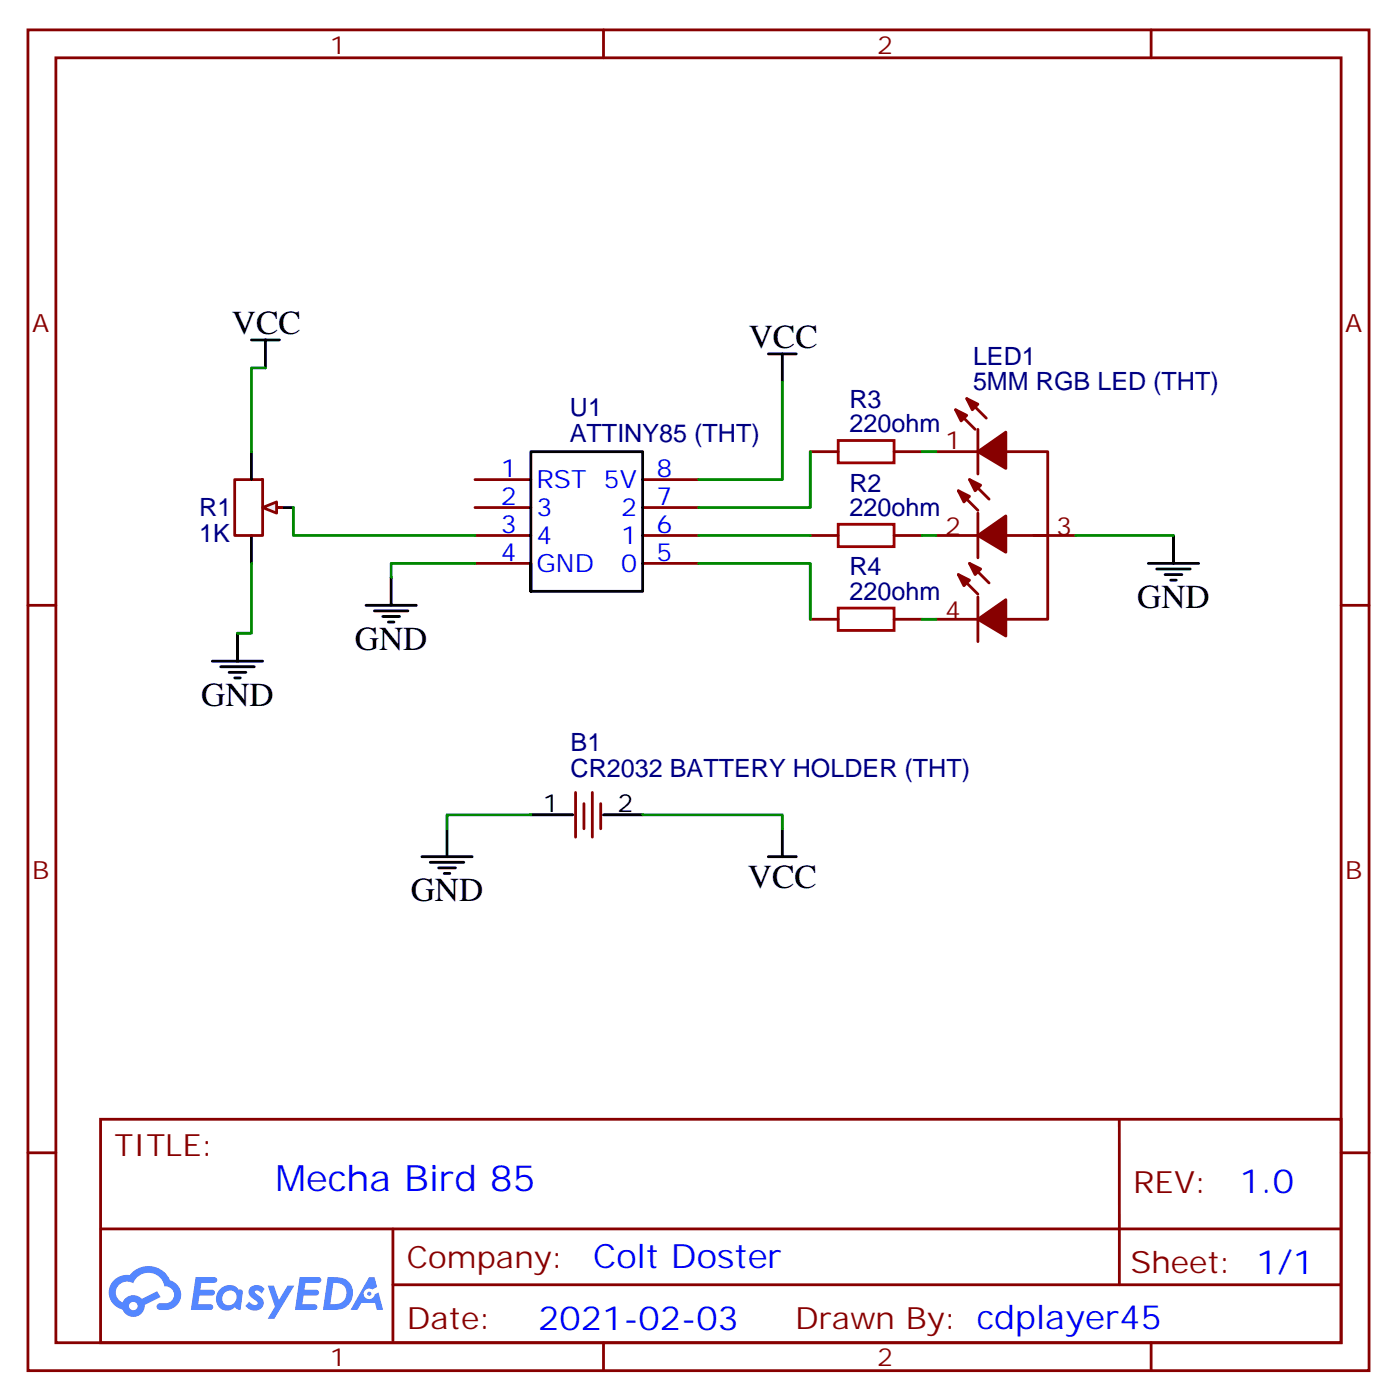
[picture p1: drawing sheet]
<svg xmlns="http://www.w3.org/2000/svg" width="176mm" height="177mm" viewBox="0 0 176 177" stroke-linecap="round" stroke-linejoin="round" font-family="sans-serif">
<g fill="none" stroke="#870000" stroke-width=".35">
<path d="M3.5 3.8h169.4v169.3h-169.4zM7.1 7.3h162.2v162.3h-162.2zM76.2 3.8v3.5M145.3 3.8v3.5M3.5 76.4h3.6M169.3 76.4h3.6M3.5 145.6h3.6M12.7 141.4h156.6v28.2h-156.6zM12.7 155.2h156.5M49.6 155.2v14.1M141.3 141.4v20.9M169.3 145.6h3.6"/>
<path d="M49.6 162.3h119.6M76.2 169.6v3.5M145.3 169.6v3.5"/>
</g>
<g fill="#5487ff">
<path d="M31.7 162.5a1.22 1.22 0 0 1 1.7 .3l-.4 .6-.4-.4h-.4v.2a2.96 2.96 0 0 1 1.1 1.2 1.14 1.14 0 0 1-.7 1.1 1.14 1.14 0 0 1-1.2-.2l-.4-.4 .5-.5a.66 .66 0 0 0 1 .3v-.3a2.71 2.71 0 0 1-1.1-1.1 .78 .78 0 0 1 .3-.8z"/>
<path d="M24.7 161.3h1.5a1.22 1.22 0 0 1 1.2 .2 .37 .37 0 0 1-.4 .5h-1.6l-.1 .9h1.5a.37 .37 0 0 1 .3 .4 .37 .37 0 0 1-.3 .3h-1.6l-.2 1.1h.8a1.15 1.15 0 0 1 1.1 .2 .36 .36 0 0 1-.3 .5h-2.5z"/>
<path d="M37.8 161.3h1.6a1.23 1.23 0 0 1 1.1 .2 .37 .37 0 0 1-.3 .5h-1.6l-.2 .9h1.6a.37 .37 0 0 1 .3 .4 .37 .37 0 0 1-.4 .3h-1.6l-.1 1.1h.7a1.15 1.15 0 0 1 1.1 .2 .36 .36 0 0 1-.3 .5h-2.5z"/>
<path d="M46.6 161.3h.7l.3 1.2-.6 .4a.69 .69 0 0 0-1 .2 .69 .69 0 0 0 .4 1 .69 .69 0 0 0 .9-.6l.5-.3 .6 2.2h-.8l-.3-.9h-1.7l-.5 .9h-.8z"/>
<path d="M33.8 162.4h.8l.6 1.8 1.1-1.8h.9l-2.6 4.2h-.8l.9-1.6z"/>
<path d="M41.4 161.3l-.6 4.1a5.9 5.9 0 0 0 2.7-.2 2.09 2.09 0 0 0 1-2.6 2.09 2.09 0 0 0-2.4-1.3zM42.1 162a1.36 1.36 0 0 1 1.7 1.2 1.36 1.36 0 0 1-1.4 1.5h-.7z"/>
<path d="M27.7 162.9a1.5 1.5 0 0 0-.3 1.9 1.5 1.5 0 0 0 1.8 .6l.4-.3 .4 .3h.4l.3-2.3-.2-.2h-.1a.53 .53 0 0 1-.6-.4 1.63 1.63 0 0 0-2.1 .4zM28.3 163.3a.89 .89 0 0 1 1.4 0 .89 .89 0 0 1-.2 1.3 .89 .89 0 0 1-1.3 0 .89 .89 0 0 1 .1-1.3z"/>
<path d="M14.4 161.7a2.18 2.18 0 0 0 1.1 3.7 1.44 1.44 0 0 0 1.6 .9 1.44 1.44 0 0 0 1.2-1.5l2-1-.5-.7-1.9 .9a1.47 1.47 0 0 0-2.4 .5 1.39 1.39 0 0 1-.7-2 1.39 1.39 0 0 1 2-.4 2.08 2.08 0 0 1 2.2-1.3 2.08 2.08 0 0 1 1.8 1.7 1.07 1.07 0 0 1 1.2 .9 1.07 1.07 0 0 1-1 1.2h-.7a.43 .43 0 0 0-.5 .4 .43 .43 0 0 0 .4 .4 2.17 2.17 0 0 0 2.7-1.9 1.93 1.93 0 0 0-1.4-1.8 2.98 2.98 0 0 0-5.1-.7h-.3a2.38 2.38 0 0 0-1.7 .7zM16.3 165a.55 .55 0 0 1 1.1 0 .55 .55 0 0 1-1.1 0z"/>
<circle cx="46.6" cy="163.4" r=".26"/>
</g>
<g fill="none" stroke="#870000" stroke-width=".35">
<path d="M118.2 57h5.3M120.6 51.8l2.5 2.4M122.1 50.3l2.4 2.5M123.5 54.2v5.7M127 57h5.3v21.2h-5.3M29.6 60.6h3.6v7h-3.6zM33.9 64.1h1.7M60 60.6h7M60 64.1h7M60 67.6h7M60 71.2h7M81.1 60.6h7.1"/>
<path d="M81.1 64.1h7.1M81.1 67.6h7.1M81.1 71.2h7.1M118.2 67.6h5.3M118.2 78.2h5.3M121 62l2.5 2.5M121 72.6l2.5 2.4M122.4 60.6l2.5 2.4M122.4 71.2l2.5 2.4M123.5 64.8v5.6M123.5 75.4v5.6M127 67.6h8.8"/>
<path d="M72.7 100.1v5.6M73.7 101.5v3.2M74.8 100.1v5.6M75.8 101.5v3.2"/>
</g>
<path d="M31.7 57v3.6M31.7 67.6v3.6M33.5 64.1h3.5M67 71.2v3.5h14.1v-17.7h-14.1v17.7M67 102.9h5.3M76.2 102.9h4.9" fill="none" stroke="#000" stroke-width=".35"/>
<g fill="#870000" stroke="#870000" stroke-width=".35">
<path d="M120.6 51.8l1.5 .7-.7 .7z"/>
<path d="M122.1 50.3l1.4 .7-.7 .8z"/>
<path d="M123.5 57l3.5-2.4v4.6z"/>
<path d="M121 62l1.4 .7-.7 .7z"/>
<path d="M122.4 60.6l1.4 .7-.7 .7z"/>
<path d="M123.5 67.6l3.5-2.4v4.5z"/>
<path d="M121 72.6l1.4 .7-.7 .7z"/>
<path d="M122.4 71.2l1.4 .7-.7 .7z"/>
<path d="M123.5 78.2l3.5-2.5v4.6z"/>
</g>
<path d="M33.2 64.1l1.7-.7v1.4z" fill="#f0f0f0" stroke="#870000" stroke-width=".35"/>
<g fill="none" stroke="#000" stroke-width=".35">
<path d="M31.7 42.9h3.6M33.5 42.9v3.6M97 44.7h3.5M98.8 44.7v3.5M30 80v3.5M46.2 76.4h6.4M47.3 77.2h4.2M48.3 77.9h2.1M49 78.6h.7M49.4 72.9v3.5M145 71.2h6.3M146 71.9h4.3"/>
<path d="M147.1 72.6h2.1M147.8 73.3h.7M148.2 67.6v3.6M26.8 83.5h6.4M27.9 84.2h4.2M28.9 84.9h2.1M29.6 85.6h.7M53.3 108.2h6.3M54.3 108.9h4.3M55.4 109.6h2.1M56.1 110.3h.7M56.4 104.7v3.5"/>
<path d="M97 108.2h3.5M98.8 104.7v3.5"/>
</g>
<g fill="none" stroke="#008700" stroke-width=".35">
<path d="M33.5 46.5h-1.8v10.5M98.8 48.2v12.4h-10.6M102.3 57v7.1h-14.1M116.4 57h1.8M31.7 71.2v8.8h-1.7M37 64.1v3.5h23M60 71.2h-10.6v1.7M88.2 71.2h14.1v7M88.2 67.6h14.1M116.4 67.6h1.8M116.4 78.2h1.8M135.8 67.6h12.4"/>
<path d="M67 102.9h-10.6v1.8M81.1 102.9h17.7v1.8"/>
</g>
<path d="M105.8 55.6h7.1v2.9h-7.1zM105.8 66.2h7.1v2.8h-7.1zM105.8 76.8h7.1v2.8h-7.1z" fill="none" stroke="#a10000" stroke-width=".35"/>
<path d="M102.3 57h3.5M112.9 57h3.5M102.3 67.6h3.5M102.3 78.2h3.5M112.9 67.6h3.5M112.9 78.2h3.5" fill="none" stroke="#870000" stroke-width=".35"/>
<text font-size="4.6" fill="#00f" x="34.8" y="150.4">Mecha Bird 85</text>
<g font-size="4.2">
<text x="29.3" y="42.2">VCC</text>
<text x="94.5" y="44">VCC</text>
<text x="143.6" y="76.8">GND</text>
<text x="44.8" y="82.1">GND</text>
<text x="25.4" y="89.1">GND</text>
<text x="51.9" y="113.8">GND</text>
<text x="94.4" y="112.2">VCC</text>
</g>
<g font-size="4.2" fill="#00f">
<text x="156.5" y="150.6">1.0</text>
<text x="74.9" y="160.2">Colt Doster</text>
<text x="68" y="168">2021-02-03</text>
</g>
<g font-size="3.9" fill="#800">
<text x="14.5" y="145.9">TITLE:</text>
<text x="143.1" y="150.6">REV:</text>
<text x="51.4" y="160.1">Company:</text>
<text x="142.7" y="160.8">Sheet: 1/1</text>
<text x="51.4" y="167.8">Date:</text>
<text x="100.4" y="167.9">Drawn By: cdplayer45</text>
</g>
<g font-size="3.2" fill="#800">
<text x="41.6" y="6.8">1</text>
<text x="110.8" y="6.8">2</text>
<text x="4.1" y="41.9">A</text>
<text x="169.9" y="41.9">A</text>
<text x="119.3" y="56.7">1</text>
<text x="119.3" y="67.6">2</text>
<text x="133.3" y="67.6">3</text>
<text x="119.3" y="78.2">4</text>
<text x="4.1" y="111">B</text>
<text x="169.9" y="111">B</text>
<text x="41.6" y="172.6">1</text>
<text x="110.8" y="172.6">2</text>
</g>
<g font-size="3.2" fill="#000080">
<text x="122.9" y="46.1">LED1</text>
<text x="72" y="52.5">U1</text>
<text x="107.3" y="51.5">R3</text>
<text x="122.9" y="49.3">5MM RGB LED (THT)</text>
<text x="71.9" y="55.8">ATTINY85 (THT)</text>
<text x="107.3" y="54.6">220ohm</text>
<text x="25.2" y="65.2">R1</text>
<text x="107.3" y="65.2">220ohm</text>
<text x="107.3" y="62.1">R2</text>
<text x="25.2" y="68.5">1K</text>
<text x="107.3" y="75.7">220ohm</text>
<text x="107.3" y="72.7">R4</text>
<text x="72" y="94.9">B1</text>
<text x="72" y="98.1">CR2032 BATTERY HOLDER (THT)</text>
</g>
<g font-size="3.2" fill="#00f">
<text x="63.2" y="60.2">1</text>
<text x="63.2" y="63.7">2</text>
<text x="67.7" y="61.6">RST 5V</text>
<text x="67.7" y="65.2">3</text>
<text x="78.4" y="65.2">2</text>
<text x="82.9" y="60.2">8</text>
<text x="82.9" y="63.7">7</text>
<text x="63.2" y="67.3">3</text>
<text x="63.2" y="70.8">4</text>
<text x="67.7" y="68.7">4</text>
<text x="78.4" y="68.7">1</text>
<text x="82.9" y="67.3">6</text>
<text x="82.9" y="70.8">5</text>
<text x="67.7" y="72.2">GND</text>
<text x="78.4" y="72.2">0</text>
</g>
<g font-size="3.2">
<text x="68.5" y="102.6">1</text>
<text x="78" y="102.6">2</text>
</g>
</svg>
